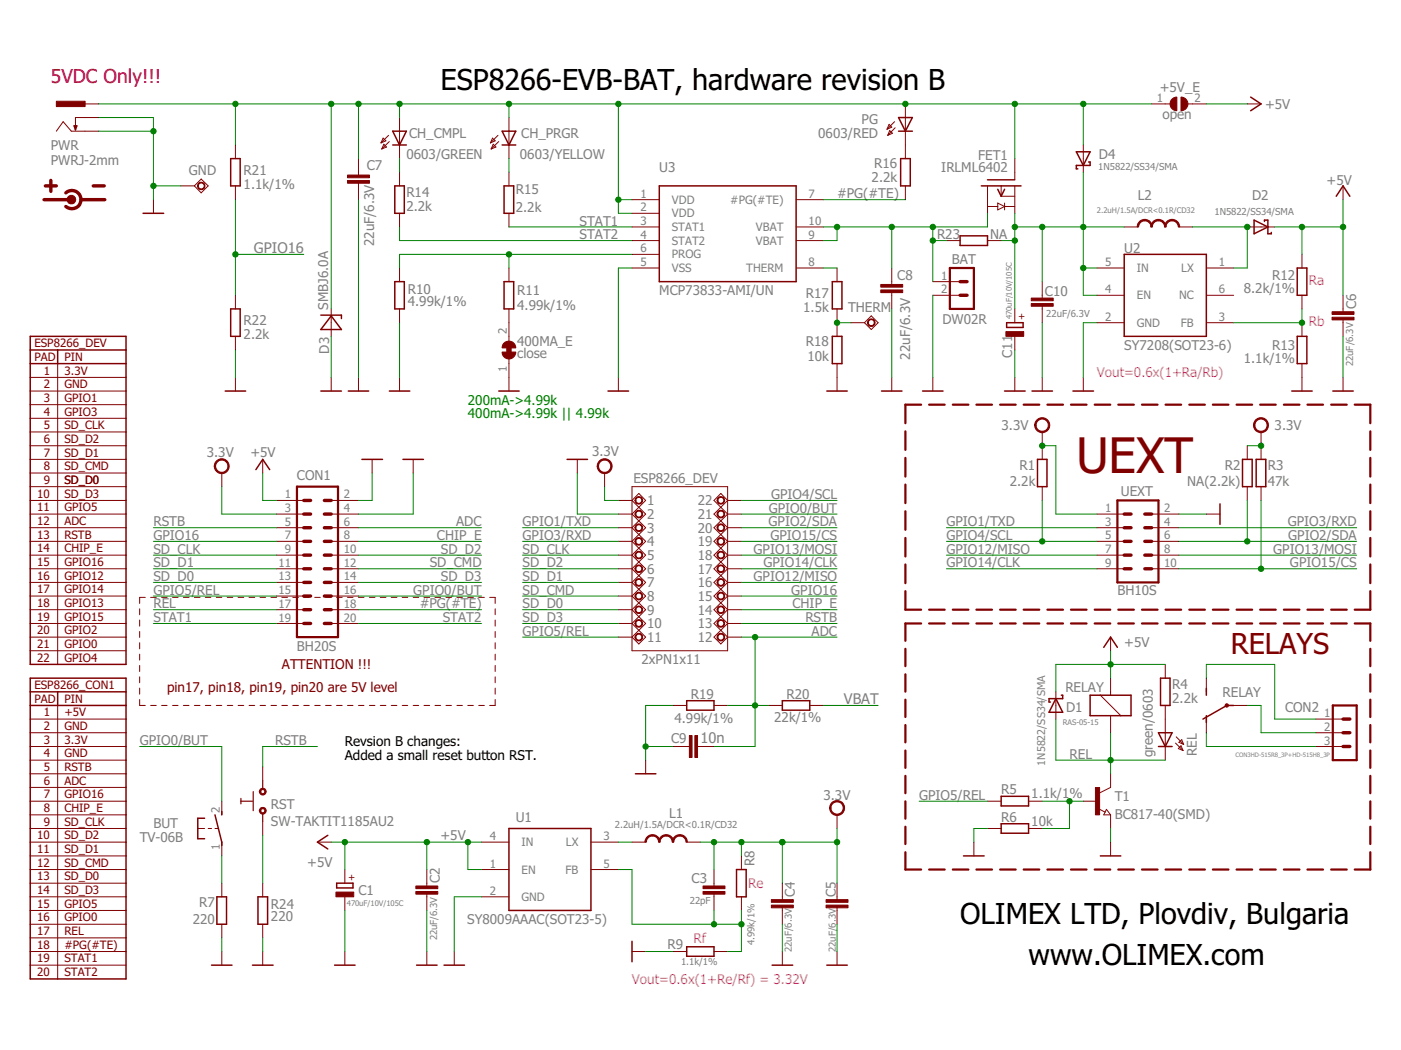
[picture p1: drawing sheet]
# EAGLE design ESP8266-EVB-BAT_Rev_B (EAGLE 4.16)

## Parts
1  TESTPAD40/60/SQUARE  [TESTPAD40/66/SQUARE]
2  TESTPAD40/66  [TESTPAD40/66]
3  TESTPAD40/66  [TESTPAD40/66]
4  TESTPAD40/66  [TESTPAD40/66]
5  TESTPAD40/66  [TESTPAD40/66]
6  TESTPAD40/66  [TESTPAD40/66]
7  TESTPAD40/66  [TESTPAD40/66]
8  TESTPAD40/66  [TESTPAD40/66]
9  TESTPAD40/66  [TESTPAD40/66]
10  TESTPAD40/66  [TESTPAD40/66]
11  TESTPAD40/66  [TESTPAD40/66]
12  TESTPAD40/66  [TESTPAD40/66]
13  TESTPAD40/66  [TESTPAD40/66]
14  TESTPAD40/66  [TESTPAD40/66]
15  TESTPAD40/66  [TESTPAD40/66]
16  TESTPAD40/66  [TESTPAD40/66]
17  TESTPAD40/66  [TESTPAD40/66]
18  TESTPAD40/66  [TESTPAD40/66]
19  TESTPAD40/66  [TESTPAD40/66]
20  TESTPAD40/66  [TESTPAD40/66]
21  TESTPAD40/66  [TESTPAD40/66]
22  TESTPAD40/66  [TESTPAD40/66]
400MA_E  close  SJSJ_1_SMALLER_CLOSE_10MILS  [SJ_1_SMALLER_CLOSE_10MILS]
+5V_E  open  SJSJ_SMALLER  [SJ_1_SMALLER]
BAT  DW02R  CON2DW02R  [DW02R]
BUT  TV-06B  31-XX  [B3F-31XX]
C1  470uF/10V/105C  CPOL-EUE2.5-6.3  [E2,5-6,3]
C2  22uF/6.3V  C-EUC0603_DWS  [C0603_DWS]
C3  22pF  C-EUC0603_DWS  [C0603_DWS]
C4  22uF/6.3V  C-EUC0603_DWS  [C0603_DWS]
C5  22uF/6.3V  C-EUC0603_DWS  [C0603_DWS]
C6  22uF/6.3V  C-EUC0603_DWS  [C0603_DWS]
C7  22uF/6.3V  C-EUC0603_DWS  [C0603_DWS]
C8  22uF/6.3V  C-EUC0603_DWS  [C0603_DWS]
C9  10n  C-EUC0603_DWS  [C0603_DWS]
C10  22uF/6.3V  C-EUC0603_DWS  [C0603_DWS]
C11  470uF/10V/105C  CPOL-EUE2.5-6.3  [E2,5-6,3]
CH_CMPL  0603/GREEN  LED0603DWS_L  [LED-0603_L]
CH_PRGR  0603/YELLOW  LED0603DWS_L  [LED-0603_L]
CON1  BH20S  ML20CHANGED  [ML20L_PADS_CHANGED]
CON2  CON3HD-515R8_3P+HD-515H8_3P  [HD-515R8_3P]
D1  1N5822/SS34/SMA  SCHOTKKY7.62SS2  [MLL-41]
D2  1N5822/SS34/SMA  SCHOTKKY7.62SS2  [MLL-41]
D3  SMBJ6.0A  SMBJ16A  [DO214AA]
D4  1N5822/SS34/SMA  SCHOTKKY7.62SS2  [MLL-41]
FET1  IRLML6402  [SOT23]
GND  TESTPAD3  [TEST_PAD40/70/SQUARE]
L1  2.2uH/1.5A/DCR<0.1R/CD32  L-CD32  [CD32]
L2  2.2uH/1.5A/DCR<0.1R/CD32  L-CD32  [CD32]
PG  0603/RED  LED0603DWS_L  [LED-0603_L]
PWR  PWRJ-2mm  PWR-JAKPWR_JACK_UNI_MILLING  [PWR_JACK_UNI_MILLING]
R1  2.2k  R-EU_R0603_5MIL_DWS  [R0603_5MIL_DWS]
R2  NA(2.2k)  R-EU_R0603_5MIL_DWS  [R0603_5MIL_DWS]
R3  47k  R-EU_R0603_5MIL_DWS  [R0603_5MIL_DWS]
R4  2.2k  R-EU_R0603_5MIL_DWS  [R0603_5MIL_DWS]
R5  1.1k/1%  R-EU_R0603_5MIL_DWS  [R0603_5MIL_DWS]
R6  10k  R-EU_R0603_5MIL_DWS  [R0603_5MIL_DWS]
R7  220  R-EU_R0603_5MIL_DWS  [R0603_5MIL_DWS]
R8  4.99k/1%  R-EU_R0603_5MIL_DWS  [R0603_5MIL_DWS]
R9  1.1k/1%  R-EU_R0603_5MIL_DWS  [R0603_5MIL_DWS]
R10  4.99k/1%  R-EU_R0603_5MIL_DWS  [R0603_5MIL_DWS]
R11  4.99k/1%  R-EU_R0603_5MIL_DWS  [R0603_5MIL_DWS]
R12  8.2k/1%  R-EU_R0603_5MIL_DWS  [R0603_5MIL_DWS]
R13  1.1k/1%  R-EU_R0603_5MIL_DWS  [R0603_5MIL_DWS]
R14  2.2k  R-EU_R0603_5MIL_DWS  [R0603_5MIL_DWS]
R15  2.2k  R-EU_R0603_5MIL_DWS  [R0603_5MIL_DWS]
R16  2.2k  R-EU_R0603_5MIL_DWS  [R0603_5MIL_DWS]
R17  1.5k  R-EU_R0603_5MIL_DWS  [R0603_5MIL_DWS]
R18  10k  R-EU_R0603_5MIL_DWS  [R0603_5MIL_DWS]
R19  4.99k/1%  R-EU_R0603_5MIL_DWS  [R0603_5MIL_DWS]
R20  22k/1%  R-EU_R0603_5MIL_DWS  [R0603_5MIL_DWS]
R21  1.1k/1%  R-EU_R0603_5MIL_DWS  [R0603_5MIL_DWS]
R22  2.2k  R-EU_R0603_5MIL_DWS  [R0603_5MIL_DWS]
R23  NA  R-EU_R0603_5MIL_DWS  [R0603_5MIL_DWS]
R24  220  R-EU_R0603_5MIL_DWS  [R0603_5MIL_DWS]
REL  green/0603  LED0603DWS_L  [LED-0603_L]
RELAY  RAS-05-15  RELAYH200F  [H200-FAT]
RST  SW-TAKTIT1185AU2  [IT1185AU2]
T1  BC817-40(SMD)  NPN-TRANSISTOR_SOT23  [SOT23]
THERM  TESTPAD  [TESTPAD34/60]
U1  SY8009AAAC(SOT23-5)  SY8008  [SOT23-5]
U2  SY7208(SOT23-6)  SY7208  [SOT23-6]
U3  MCP73833-AMI/UN  MCP73833  [MSOP10]
U$1  FIDUCIAL  [FIDUCIAL-1X3]
U$2  FIDUCIAL  [FIDUCIAL-1X3]
U$8  FIDUCIAL  [FIDUCIAL-1X3]
UEXT  BH10S  ML10SMD  [ML10_PADS]

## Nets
#PG(#TE): CON1.18 R16.1 U3.7(#PG(#TE))
+5V: +5V_E.2 C1.+ C2.1 C6.1 CON1.1 D1.K(C) D2.K(C) R4.2 R12.2 RELAY.1 U1.1(EN) U1.4(IN)
ADC: 12.P$1(PP) C9.2 CON1.6 R19.1 R20.2
CHIP_E: 14.P$1(PP) CON1.8
COM [REL]: CON2.2 RELAY.P(CONTACTS:P)
GND: 2.P$1(PP) 400MA_E.1 BAT.2 C1.- C2.2 C4.2 C5.2 C6.2 C7.2 C8.2 C9.1 C10.2 C11.- CON1.2 CON1.4 D3.A GND.P$1(PP) PWR.- PWR.-- R6.2 R7.1 R9.2 R10.1 R13.2 R18.1 R19.2 R22.1 R24.1 T1.2(E) U1.2(GND) U2.2(GND) U3.5(VSS) UEXT.2
GPIO0/BUT: 21.P$1(PP) BUT.2(S) CON1.16
GPIO1/TXD: 3.P$1(PP) UEXT.3
GPIO2/SDA: 20.P$1(PP) R2.1 UEXT.6
GPIO3/RXD: 4.P$1(PP) UEXT.4
GPIO4/SCL: 22.P$1(PP) R1.1 UEXT.5
GPIO5/REL: 11.P$1(PP) CON1.15 R5.2
GPIO12/MISO: 16.P$1(PP) UEXT.7
GPIO13/MOSI: 18.P$1(PP) UEXT.8
GPIO14/CLK: 17.P$1(PP) UEXT.9
GPIO15/CS: 19.P$1(PP) R3.1 UEXT.10
GPIO16: 15.P$1(PP) CON1.7 R21.1 R22.2
N$1: R4.1 REL.A
N$2: C10.1 C11.+ D4.K(C) FET1.2(S) L2.1 R23.1 U2.4(EN) U2.5(IN)
N$3: +5V_E.1 C7.1 CH_CMPL.A CH_PRGR.A D3.C D4.A FET1.1(G) PG.A PWR.+ R21.2 U3.1(VDD) U3.2(VDD)
N$4: R24.2 RST.1
N$21: CH_CMPL.C R14.2
N$23: CH_PRGR.C R15.2
N$25: PG.C R16.2
N$26: R5.1 R6.1 T1.1(B)
N$28: R17.2 U3.8(THERM)
N$29: BUT.1(P) R7.2
N$30: R17.1 R18.2 THERM.P$1(PP)
N$32: 400MA_E.2 R11.1
N$33: R10.2 R11.2 U3.6(PROG)
N$64: L1.1 U1.3(LX)
N$66: C3.2 R8.2 R9.1 U1.5(FB)
N$123: D2.A L2.2 U2.1(LX)
N$126: R12.1 R13.1 U2.3(FB)
NC [REL]: CON2.3 RELAY.O(CONTACTS:O)
NO [REL]: CON2.1 RELAY.S(CONTACTS:S)
REL [pwr2]: CON1.17 D1.A REL.C RELAY.2 T1.3(C)
RSTB: 13.P$1(PP) CON1.5 RST.2
SD_CLK: 5.P$1(PP) CON1.9
SD_CMD: 8.P$1(PP) CON1.12
SD_D0: 9.P$1(PP) CON1.13
SD_D1: 7.P$1(PP) CON1.11
SD_D2: 6.P$1(PP) CON1.10
SD_D3: 10.P$1(PP) CON1.14
STAT1: CON1.19 R15.1 U3.3(STAT1)
STAT2: CON1.20 R14.1 U3.4(STAT2)
VBAT: BAT.1 C8.1 FET1.3(D) R20.1 R23.2 U3.9(VBAT) U3.10(VBAT)
VCC: 1.P$1(PP) C3.1 C4.1 C5.1 CON1.3 L1.2 R1.2 R2.2 R3.2 R8.1 UEXT.1 ; supply symbol labelled 3.3V
Unconnected: U2.6(NC)

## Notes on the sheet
- 5VDC Only!!!
- Ra
- Rb
- ESP8266_DEV
- PAD | PIN
- 1 | 3.3V | Vout=0.6x(1+Ra/Rb)
- 2 | GND
- 3 | GPIO1 | 200mA->4.99k
- 4 | GPIO3 | 400mA->4.99k || 4.99k
- 5 | SD_CLK
- 6 | SD_D2
- 7 | SD_D1
- 8 | SD_CMD | UEXT
- 9 | SD_D0 | SD_D0 | ESP8266_DEV
- 10 | SD_D3
- 11 | GPIO5
- 12 | ADC
- 13 | RSTB
- 14 | CHIP_E
- 15 | GPIO16
- 16 | GPIO12
- 17 | GPIO14
- 18 | GPIO13
- 19 | GPIO15
- 20 | GPIO2
- 21 | GPIO0
- RELAYS
- 22 | GPIO4 | 2xPN1x11
- ATTENTION !!!
- ESP8266_CON1 | pin17, pin18, pin19, pin20 are 5V level
- PAD | PIN
- 1 | +5V
- 2 | GND
- 3 | 3.3V
- 4 | GND
- 5 | RSTB
- 6 | ADC
- 7 | GPIO16
- 8 | CHIP_E
- 9 | SD_CLK
- 10 | SD_D2
- 11 | SD_D1
- 12 | SD_CMD
- 13 | SD_D0
- Re
- 14 | SD_D3
- 15 | GPIO5
- 16 | GPIO0
- 17 | REL
- Rf
- 18 | #PG(#TE)
- 19 | STAT1
- 20 | STAT2
- Vout=0.6x(1+Re/Rf) = 3.32V
